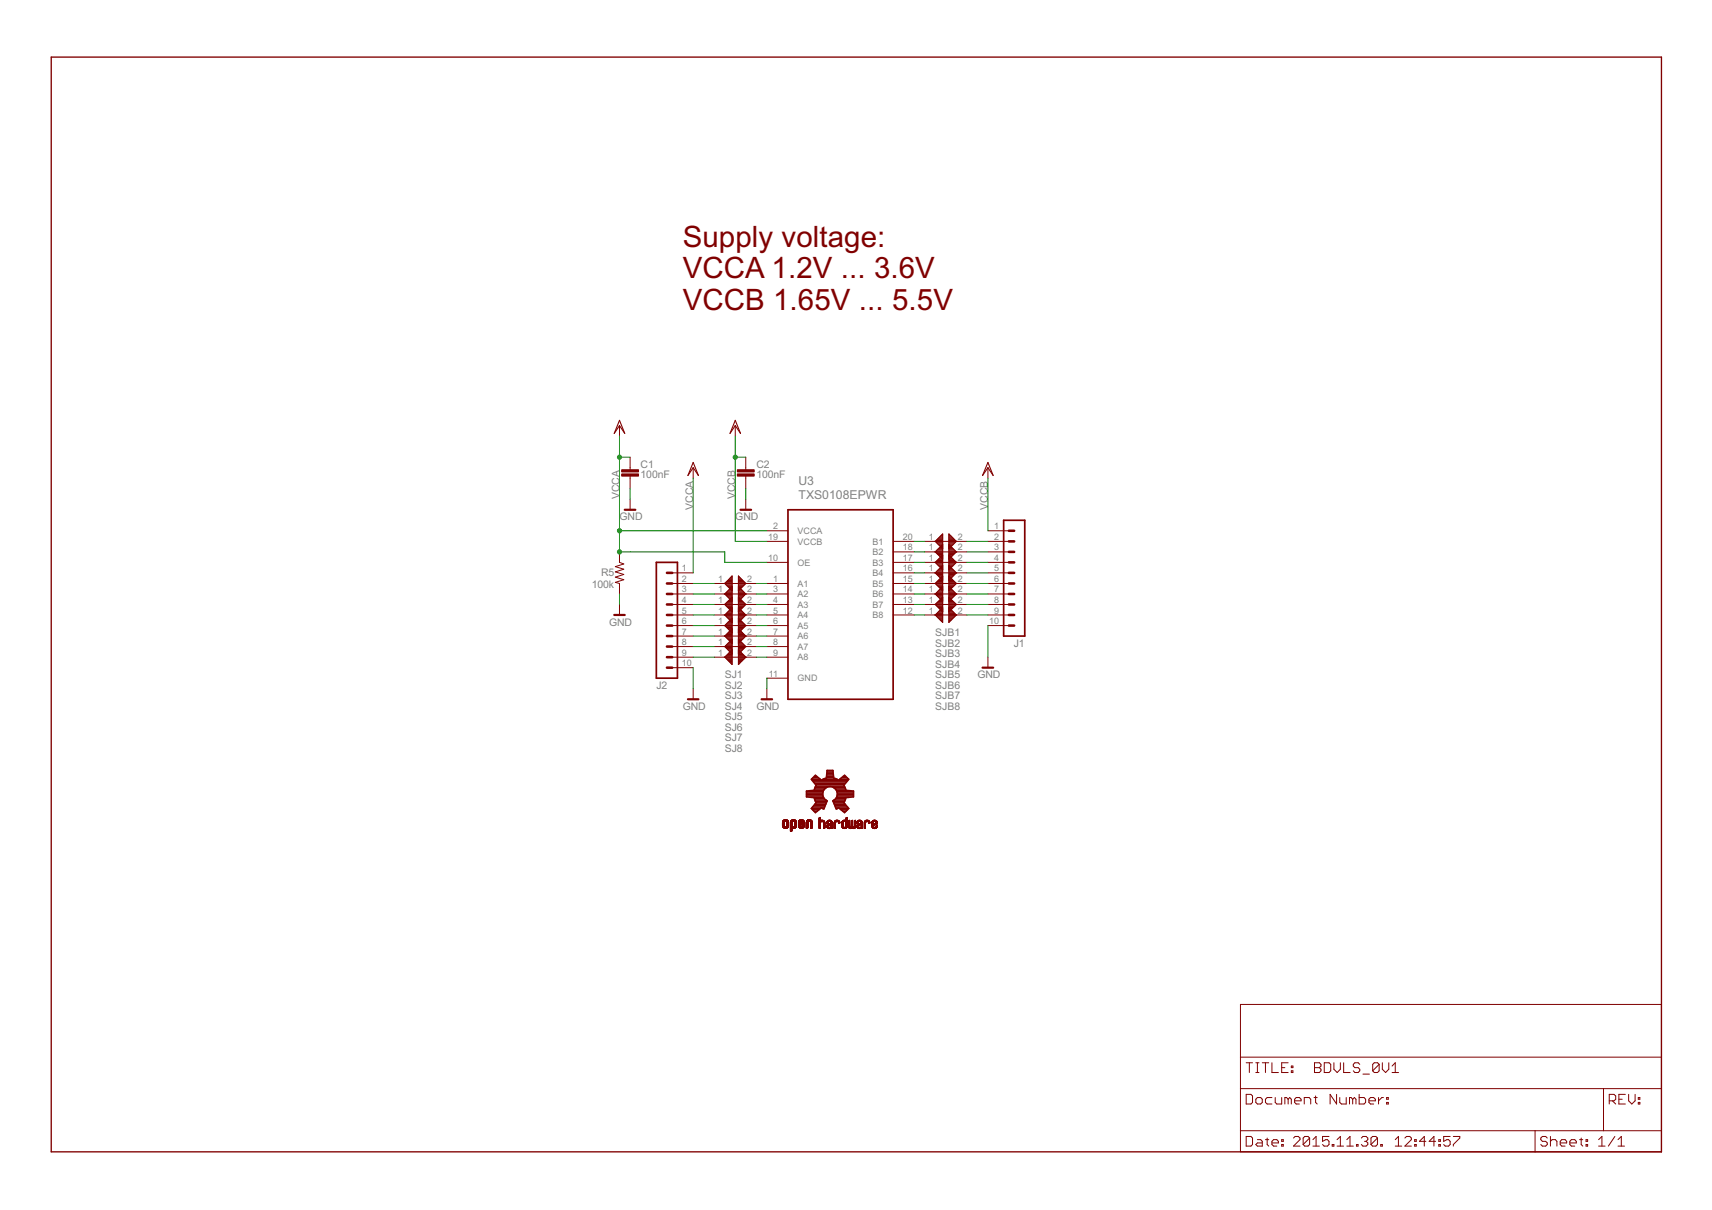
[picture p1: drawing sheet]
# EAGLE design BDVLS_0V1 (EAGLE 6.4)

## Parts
C1  100nF  CAP-SMD0603  [0603]
C2  100nF  CAP-SMD0603  [0603]
J1  PIN10S  [PIN10S]
J2  PIN10S  [PIN10S]
R5  100k  R-US_R0402  [R0402]
SJ1  printed  JUMPER_SMD_MICRO_SHORT  [JUMPER_SMD_MICRO_SHORT]
SJ2  printed  JUMPER_SMD_MICRO_SHORT  [JUMPER_SMD_MICRO_SHORT]
SJ3  printed  JUMPER_SMD_MICRO_SHORT  [JUMPER_SMD_MICRO_SHORT]
SJ4  printed  JUMPER_SMD_MICRO_SHORT  [JUMPER_SMD_MICRO_SHORT]
SJ5  printed  JUMPER_SMD_MICRO_SHORT  [JUMPER_SMD_MICRO_SHORT]
SJ6  printed  JUMPER_SMD_MICRO_SHORT  [JUMPER_SMD_MICRO_SHORT]
SJ7  printed  JUMPER_SMD_MICRO_SHORT  [JUMPER_SMD_MICRO_SHORT]
SJ8  printed  JUMPER_SMD_MICRO_SHORT  [JUMPER_SMD_MICRO_SHORT]
SJB1  printed  JUMPER_SMD_MICRO_SHORT  [JUMPER_SMD_MICRO_SHORT]
SJB2  printed  JUMPER_SMD_MICRO_SHORT  [JUMPER_SMD_MICRO_SHORT]
SJB3  printed  JUMPER_SMD_MICRO_SHORT  [JUMPER_SMD_MICRO_SHORT]
SJB4  printed  JUMPER_SMD_MICRO_SHORT  [JUMPER_SMD_MICRO_SHORT]
SJB5  printed  JUMPER_SMD_MICRO_SHORT  [JUMPER_SMD_MICRO_SHORT]
SJB6  printed  JUMPER_SMD_MICRO_SHORT  [JUMPER_SMD_MICRO_SHORT]
SJB7  printed  JUMPER_SMD_MICRO_SHORT  [JUMPER_SMD_MICRO_SHORT]
SJB8  printed  JUMPER_SMD_MICRO_SHORT  [JUMPER_SMD_MICRO_SHORT]
U3  TXS0108EPWR  TXB0108PWR  [SOP65P640X120-20N]
U$11  OSHW-LOGOM  [OSHW-LOGO-M]

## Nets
A1: J2.2 SJ1.1
A2: J2.3 SJ2.1
A3: J2.4 SJ3.1
A4: J2.5 SJ4.1
A5: J2.6 SJ5.1
A6: J2.7 SJ6.1
A7: J2.8 SJ7.1
A8: J2.9 SJ8.1
B1: J1.2 SJB1.2
B2: J1.3 SJB2.2
B3: J1.4 SJB3.2
B4: J1.5 SJB4.2
B5: J1.6 SJB5.2
B6: J1.7 SJB6.2
B7: J1.8 SJB7.2
B8: J1.9 SJB8.2
GND: C1.1 C2.1 J1.10 J2.10 R5.2 U3.11(GND)
N$2: SJ1.2 U3.1(A1)
N$3: SJ2.2 U3.3(A2)
N$4: SJ3.2 U3.4(A3)
N$5: SJ4.2 U3.5(A4)
N$10: SJ5.2 U3.6(A5)
N$12: SJ6.2 U3.7(A6)
N$13: SJ7.2 U3.8(A7)
N$14: SJ8.2 U3.9(A8)
N$19: SJB1.1 U3.20(B1)
N$20: SJB2.1 U3.18(B2)
N$21: SJB3.1 U3.17(B3)
N$22: SJB4.1 U3.16(B4)
N$23: SJB5.1 U3.15(B5)
N$24: SJB6.1 U3.14(B6)
N$25: SJB7.1 U3.13(B7)
N$26: SJB8.1 U3.12(B8)
VCCA: C1.2 J2.1 R5.1 U3.2(VCCA) U3.10(OE)
VCCB: C2.2 J1.1 U3.19(VCCB)

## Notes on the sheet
- Supply voltage:
  VCCA 1.2V ... 3.6V
  VCCB 1.65V ... 5.5V
